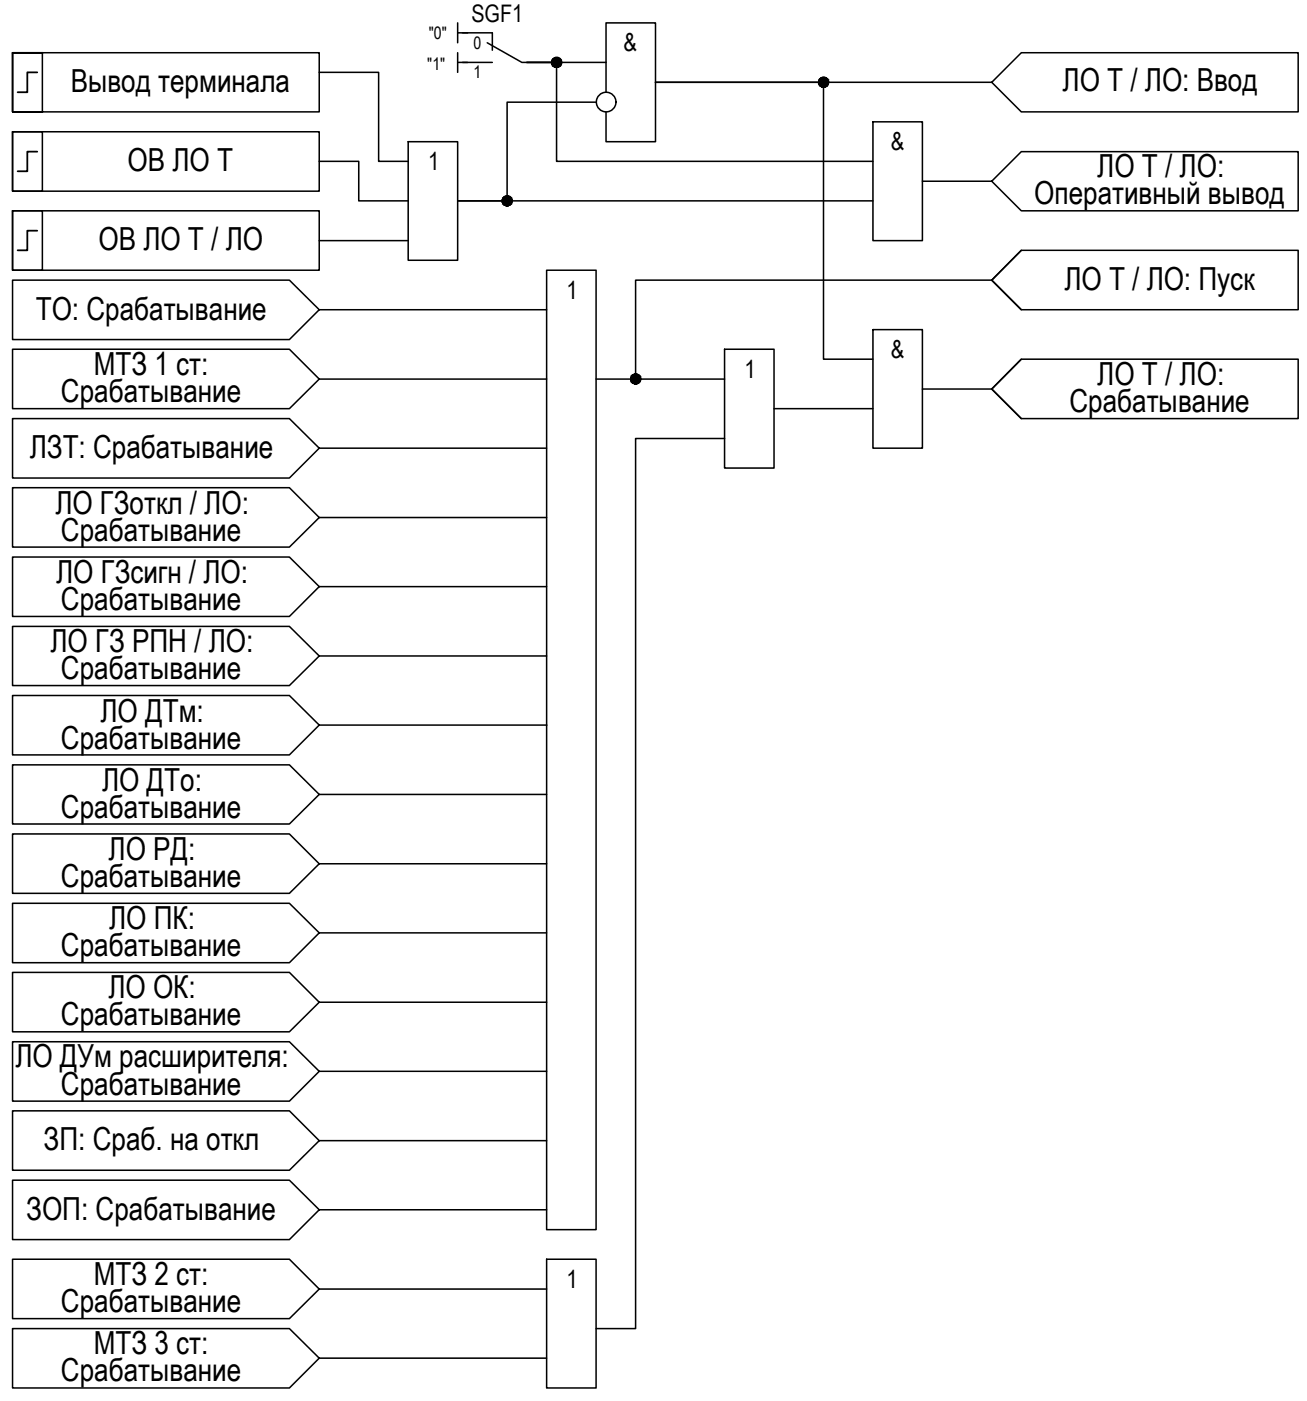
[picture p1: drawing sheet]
<svg xmlns="http://www.w3.org/2000/svg" width="217mm" height="233mm" viewBox="0 0 217 233" stroke-linecap="round" stroke-linejoin="round" font-family="sans-serif">
<!-- layer: 0 -->
<g fill="none" stroke="#000" stroke-width=".25">
<path d="M2.1 8.8v9.8h4.9v-9.8h-4.9h50.9v9.8h-50.9zM53 12h9.9v14.8h4.9M76 3.8v3.3M76 8.8v3.2M76 5.5h1.6M76 10.4h1.6M99 17h-14.8v16.3h-8.2h69M100.6 10.4h-13.1h4.9v16.4h52.6M100.6 15.3v-11.5h8.2v19.7h-8.2v-4.9M164.7 13.7l4.9-4.9h46v9.8h-46zM164.7 13.7h-55.9h27.9v45.9h8.3M2.1 35h4.9v9.9h-4.9z"/>
<path d="M2.1 35h50.9v9.9h-50.9zM2.1 21.9h50.9v9.8h-50.9zM2.1 21.9h4.9v9.8h-4.9zM53 26.8h6.6v6.5h8.2M53 40h14.8M67.8 23.5h8.2v19.7h-8.2zM145 20.2h8.2v19.8h-8.2zM153.2 30.1h11.5l4.9-4.9h46v9.8h-46l-4.9-4.9M2.1 46.5h46l4.9 4.9-4.9 5h-46zM2.1 58h46l4.9 4.9-4.9 5h-46zM53 51.4h37.8M90.8 44.9h8.2v159.3h-8.2z"/>
<path d="M120.3 58h8.2v19.7h-8.2zM145 54.7h8.2v19.7h-8.2zM164.7 46.5l4.9-4.9h46v9.8h-46l-4.9-4.9h-59.2v16.4M169.6 59.6l-4.9 5 4.9 4.9M169.6 59.6h46v9.9h-46l-4.9-4.9zM169.6 41.6l-4.9 4.9 4.9 4.9M53 74.4l-4.9 5h-46v-9.9h46l4.9 4.9h37.8M53 62.9h37.8M99 62.9h21.3M120.3 72.8h-14.8v147.8h-6.5M128.5 67.9h16.5M153.2 64.6h11.5"/>
<path d="M2.1 81h46l4.9 4.9-4.9 4.9h-46zM2.1 92.5h46l4.9 4.9-4.9 5h-46zM53 85.9h37.8M53 97.4h37.8M2.1 104h46l4.9 4.9-4.9 4.9h-46zM2.1 115.5h46l4.9 4.9-4.9 4.9h-46zM53 108.9h37.8M2.1 127h46l4.9 4.9-4.9 4.9h-46zM2.1 138.5h46l4.9 4.9-4.9 4.9h-46zM53 120.4h37.8M53 131.9h37.8M2.1 150h46l4.9 4.9-4.9 4.9h-46z"/>
<path d="M53 143.4h37.8M53 154.9h37.8M2.1 161.5h46l4.9 4.9-4.9 4.9h-46zM2.1 173h46l4.9 4.9-4.9 4.9h-46zM53 166.4h37.8M53 177.9h37.8M2.1 184.4h46l4.9 5-4.9 4.9h-46zM53 189.4h37.8M2.1 209.1h46l4.9 4.9-4.9 4.9h-46zM53 200.9l-4.9 4.9h-46v-9.8h46l4.9 4.9h37.8M53 214h37.8M90.8 209.1h8.2v21.4h-8.2z"/>
<path d="M2.1 220.6h46l4.9 4.9-4.9 5h-46zM53 225.5h37.8"/>
<circle cx="92.4" cy="10.3" r=".83"/>
<circle cx="100.7" cy="16.9" r="1.63"/>
<circle cx="136.8" cy="13.6" r=".83"/>
<circle cx="84.2" cy="33.3" r=".83"/>
<circle cx="105.6" cy="62.9" r=".83"/>
</g>
<path d="M76.8 5.5h5v2.8M76.8 10.4h5M80.9 7.1l5.8 3.3h4.9" fill="none" stroke="#000" stroke-width=".25"/>
<!-- layer: 0 -->
<g fill="#000" stroke="#000" stroke-width=".17">
<path d="M92.3 11.2h.3zM92.3 9.6h.2zM136.6 14.5h.4zM136.6 12.9h.2zM84 34.2h.4zM84.1 32.5h.2zM105.4 63.7h.4zM105.4 62.1h.2z"/>
<path d="M92.3 11.2h.2zM92.3 11.2h.2z"/>
<path d="M92.3 9.6h.3zM92.3 9.6h.3z"/>
<path d="M92.3 9.6h.4zM92.2 9.6h.5z"/>
<path d="M92.2 9.6h.6zM92.1 9.6h.7z"/>
<path d="M92.2 11.2h.5zM92.2 11.2h.4z"/>
<path d="M92.1 9.6l.7 .1zM92 9.7h.8z"/>
<path d="M92.1 11.1h.7zM92.1 11.1l.6 .1z"/>
<path d="M92 9.7h.9zM92 9.7h.9z"/>
<path d="M92 11.1h.8zM92 11.1h.8z"/>
<path d="M92 9.7l.9 .1zM91.9 9.8h1z"/>
<path d="M92 11h.9zM92 11l.8 .1z"/>
<path d="M91.9 9.8h1.1zM91.9 9.8h1.1z"/>
<path d="M91.9 11h1zM91.9 11h1z"/>
<path d="M91.8 9.8l1.3 .1zM91.8 9.8l1.3 .1z"/>
<path d="M91.8 11h1.2zM91.8 11h1.1z"/>
<path d="M91.8 9.9h1.3zM91.8 9.9h1.3h-1.4z"/>
<path d="M91.8 10.9l1.2 .1 .1-.1zM91.8 10.9l1.2 .1z"/>
<path d="M91.7 9.9l1.4 .1zM91.7 9.9l1.4 .1z"/>
<path d="M91.7 10.8h1.4zM91.7 10.8l1.4 .1z"/>
<path d="M91.7 10l1.5 .1zM91.7 10l1.5 .1h-1.5z"/>
<path d="M91.7 10.7l1.4 .1v-.1zM91.7 10.7l1.4 .1z"/>
<path d="M91.7 10.1l1.5 .1v-.1zM91.7 10.1l1.5 .1h-1.6z"/>
<path d="M91.6 10.2h1.6zM91.6 10.2h1.6h-1.6z"/>
<path d="M91.6 10.6l1.6 .1v-.1zM91.6 10.6l1.6 .1z"/>
<path d="M91.7 10.7h1.5zM91.7 10.7h1.4z"/>
<path d="M91.6 10.2l1.6 .1v-.1zM91.6 10.2l1.6 .1h-1.6z"/>
<path d="M91.6 10.3l1.6 .1zM91.6 10.3l1.6 .1z"/>
<path d="M91.6 10.4h1.6zM91.6 10.4h1.6h-1.6z"/>
<path d="M91.6 10.4l1.6 .1v-.1zM91.6 10.4l1.6 .1h-1.6z"/>
<path d="M91.6 10.5l1.6 .1v-.1zM91.6 10.5l1.6 .1h-1.6z"/>
<path d="M136.6 14.5h.2zM136.6 14.5h.2z"/>
<path d="M136.6 12.9h.4zM136.6 12.9h.4z"/>
<path d="M136.6 12.9h.4zM136.5 12.9h.5z"/>
<path d="M136.5 12.9h.6zM136.4 12.9h.7z"/>
<path d="M136.5 14.4h.5zM136.5 14.4l.5 .1z"/>
<path d="M136.4 12.9h.8zM136.4 12.9h.8z"/>
<path d="M136.4 14.4h.7zM136.4 14.4h.6z"/>
<path d="M136.4 12.9l.9 .1zM136.3 13h1z"/>
<path d="M136.4 14.4h.8zM136.4 14.4h.7z"/>
<path d="M136.3 13h1zM136.3 13h1z"/>
<path d="M136.3 14.3h1zM136.3 14.3l.9 .1z"/>
<path d="M136.2 13l1.1 .1zM136.2 13l1.1 .1h-1.1z"/>
<path d="M136.2 14.3h1.1zM136.2 14.3h1.1z"/>
<path d="M136.2 13.1l1.2 .1zM136.2 13.1l1.2 .1z"/>
<path d="M136.2 14.2l1.1 .1v-.1zM136.2 14.2l1.1 .1z"/>
<path d="M136.1 13.2h1.4zM136.1 13.2h1.4z"/>
<path d="M136.1 14.2h1.3zM136.1 14.2h1.2z"/>
<path d="M136.1 13.2l1.4 .1v-.1zM136.1 13.2l1.4 .1h-1.5z"/>
<path d="M136 13.3l1.5 .1zM136 13.3l1.5 .1h-1.5z"/>
<path d="M136 14l1.5 .1zM136 14l1.5 .1z"/>
<path d="M136.1 14.1l1.3 .1 .1-.1zM136.1 14.1l1.3 .1z"/>
<path d="M136 13.4h1.6zM136 13.4h1.6z"/>
<path d="M136 14h1.5zM136 14h1.5z"/>
<path d="M136 13.4l1.6 .1v-.1zM136 13.4l1.6 .1h-1.7z"/>
<path d="M135.9 13.5l1.7 .1v-.1zM135.9 13.5l1.7 .1h-1.7z"/>
<path d="M135.9 13.6l1.7 .1zM135.9 13.6l1.7 .1h-1.7z"/>
<path d="M135.9 13.7l1.7 .1v-.1zM135.9 13.7l1.7 .1h-1.7z"/>
<path d="M135.9 13.8l1.7 .1zM135.9 13.8l1.7 .1z"/>
<path d="M136 13.9l1.5 .1 .1-.1zM136 13.9l1.5 .1h-1.5z"/>
<path d="M135.9 13.7h1.7zM135.9 13.7h1.7h-1.7z"/>
<path d="M84 34.2h.3zM84.1 34.2h.2z"/>
<path d="M84.1 32.5l.3 .1zM84.1 32.5l.3 .1z"/>
<path d="M84 32.6h.5zM84 32.6h.5z"/>
<path d="M84 32.6h.5zM83.9 32.6h.6z"/>
<path d="M84 34.2h.5zM84 34.2h.4z"/>
<path d="M83.9 32.6l.7 .1zM83.8 32.7h.8z"/>
<path d="M83.9 34.1h.6zM83.9 34.1l.6 .1z"/>
<path d="M83.8 32.7h.9zM83.8 32.7h.9z"/>
<path d="M83.8 34.1h.8zM83.8 34.1h.7z"/>
<path d="M83.7 32.7l1 .1zM83.7 32.8h1z"/>
<path d="M83.7 34h1zM83.7 34l.9 .1z"/>
<path d="M83.7 32.8h1.1zM83.7 32.8h1.1z"/>
<path d="M83.7 34h1zM83.7 34h1z"/>
<path d="M83.6 32.8h1.2zM83.6 32.8h1.2z"/>
<path d="M83.6 33.9h1.2zM83.6 33.9l1.1 .1z"/>
<path d="M83.6 32.8l1.3 .1zM83.6 32.8l1.3 .1h-1.4z"/>
<path d="M83.6 33.9h1.2zM83.6 33.9h1.2z"/>
<path d="M83.5 32.9l1.4 .1zM83.5 32.9l1.4 .1h-1.4z"/>
<path d="M83.5 33.8h1.4zM83.5 33.8l1.3 .1z"/>
<path d="M83.5 33l1.5 .1zM83.5 33l1.5 .1z"/>
<path d="M83.5 33.7l1.4 .1v-.1zM83.5 33.7l1.4 .1z"/>
<path d="M83.4 33.1h1.6zM83.4 33.1h1.6h-1.6z"/>
<path d="M83.4 33.1l1.6 .1zM83.4 33.1l1.6 .1h-1.6z"/>
<path d="M83.4 33.6l1.6 .1v-.1zM83.4 33.6l1.6 .1z"/>
<path d="M83.4 33.7h1.6zM83.4 33.7h1.5z"/>
<path d="M83.4 33.2l1.6 .1v-.1zM83.4 33.2l1.6 .1h-1.6z"/>
<path d="M83.4 33.3h1.6zM83.4 33.3h1.6z"/>
<path d="M83.4 33.3l1.6 .1v-.1zM83.4 33.3l1.6 .1h-1.6z"/>
<path d="M83.4 33.4l1.6 .1v-.1zM83.4 33.4l1.6 .1h-1.6z"/>
<path d="M83.4 33.5l1.6 .1v-.1zM83.4 33.5l1.6 .1h-1.6z"/>
<path d="M105.4 63.7h.2zM105.4 63.7h.2z"/>
<path d="M105.4 62.1h.4zM105.4 62.1h.4z"/>
<path d="M105.4 62.1h.4zM105.3 62.1h.5z"/>
<path d="M105.3 62.1l.6 .1zM105.2 62.2h.7z"/>
<path d="M105.3 63.7h.5zM105.3 63.7h.5z"/>
<path d="M105.2 62.2h.8zM105.2 62.2h.8z"/>
<path d="M105.2 63.7h.7zM105.2 63.7h.6z"/>
<path d="M105.2 62.2l.8 .1zM105.1 62.3h.9z"/>
<path d="M105.2 63.7h.8zM105.2 63.7h.7z"/>
<path d="M105.1 62.3h1zM105.1 62.3h1z"/>
<path d="M105.1 63.6h.9zM105.1 63.6l.9 .1z"/>
<path d="M105 62.3h1.1zM105 62.3h1.1z"/>
<path d="M105 63.5l1 .1 .1-.1zM105 63.5l1 .1z"/>
<path d="M105 62.3l1.2 .1zM105 62.3l1.2 .1h-1.3z"/>
<path d="M105 63.5h1.1zM105 63.5h1.1z"/>
<path d="M104.9 62.4l1.4 .1zM104.9 62.4l1.4 .1z"/>
<path d="M104.9 63.4h1.3zM104.9 63.4l1.2 .1z"/>
<path d="M104.9 62.5l1.4 .1v-.1zM104.9 62.5l1.4 .1h-1.5z"/>
<path d="M104.8 62.6h1.5zM104.8 62.6h1.5h-1.5z"/>
<path d="M104.8 63.3l1.5 .1zM104.8 63.3l1.5 .1z"/>
<path d="M104.9 63.4h1.3h.1zM104.9 63.4h1.3z"/>
<path d="M104.8 62.6l1.6 .1zM104.8 62.6l1.6 .1z"/>
<path d="M104.8 63.2l1.5 .1v-.1zM104.8 63.2l1.5 .1z"/>
<path d="M104.8 62.7l1.6 .1v-.1zM104.8 62.7l1.6 .1h-1.7z"/>
<path d="M104.7 62.8l1.7 .1v-.1zM104.7 62.8l1.7 .1h-1.7z"/>
<path d="M104.7 62.9h1.7zM104.7 62.9h1.7h-1.7z"/>
<path d="M104.7 63l1.7 .1zM104.7 63l1.7 .1z"/>
<path d="M104.7 63.1l1.7 .1v-.1zM104.7 63.1l1.7 .1z"/>
<path d="M104.8 63.2h1.5h.1zM104.8 63.2h1.5h-1.5z"/>
<path d="M104.7 62.9l1.7 .1v-.1zM104.7 62.9l1.7 .1h-1.7z"/>
</g>
<path d="M6.2 12h-1.7v3.3h-1.6M6.2 38.3h-1.7v3.3h-1.6M6.2 25.2h-1.7v3.2h-1.6" fill="none" stroke="#000" stroke-width=".3"/>
<g font-size="5.3">
<text x="11.7" y="15.2">Вывод терминала</text>
<text x="176.5" y="15.2">ЛО Т / ЛО: Ввод</text>
<text x="21.2" y="28.4">ОВ ЛО Т</text>
<text x="182.2" y="29.5">ЛО Т / ЛО:</text>
<text x="171.8" y="33.9">Оперативный вывод</text>
<text x="16.4" y="41.6">ОВ ЛО Т / ЛО</text>
<text x="5.9" y="53.1">ТО: Срабатывание</text>
<text x="176.8" y="48.1">ЛО Т / ЛО: Пуск</text>
<text x="15.6" y="62.3">МТЗ 1 ст:</text>
<text x="182.2" y="64">ЛО Т / ЛО:</text>
<text x="10.1" y="66.8">Срабатывание</text>
<text x="177.6" y="68.4">Срабатывание</text>
<text x="5" y="76.1">ЛЗТ: Срабатывание</text>
<text x="9.2" y="85.3">ЛО ГЗоткл / ЛО:</text>
<text x="10.1" y="89.8">Срабатывание</text>
<text x="9.3" y="96.8">ЛО ГЗсигн / ЛО:</text>
<text x="10.1" y="101.3">Срабатывание</text>
<text x="8.4" y="108.3">ЛО ГЗ РПН / ЛО:</text>
<text x="10.1" y="112.8">Срабатывание</text>
<text x="16.7" y="119.8">ЛО ДТм:</text>
<text x="10.1" y="124.3">Срабатывание</text>
<text x="16.9" y="131.3">ЛО ДТо:</text>
<text x="10.1" y="135.8">Срабатывание</text>
<text x="18" y="142.8">ЛО РД:</text>
<text x="10.1" y="147.3">Срабатывание</text>
<text x="18.1" y="154.3">ЛО ПК:</text>
<text x="10.1" y="158.7">Срабатывание</text>
<text x="18" y="165.8">ЛО ОК:</text>
<text x="10.1" y="170.3">Срабатывание</text>
<text x="2.5" y="177.2">ЛО ДУм расширителя:</text>
<text x="10.1" y="181.7">Срабатывание</text>
<text x="7.2" y="191">ЗП: Сраб. на откл</text>
<text x="4.4" y="202.5">ЗОП: Срабатывание</text>
<text x="15.6" y="213.4">МТЗ 2 ст:</text>
<text x="10.1" y="217.9">Срабатывание</text>
<text x="15.6" y="224.9">МТЗ 3 ст:</text>
<text x="10.1" y="229.4">Срабатывание</text>
</g>
<g font-size="4.1">
<text x="103.6" y="8.5">&amp;</text>
<text x="71.1" y="28.3">1</text>
<text x="147.9" y="25">&amp;</text>
<text x="94.1" y="49.6">1</text>
<text x="147.9" y="59.5">&amp;</text>
<text x="123.6" y="62.8">1</text>
<text x="94.1" y="213.9">1</text>
</g>
<text font-size="4" x="78.3" y="3.6">SGF1</text>
<g font-size="2.9">
<text x="71" y="11.6">&quot;1&quot;</text>
<text x="71.2" y="6.5">&quot;0&quot;</text>
<text x="78.6" y="8.1">0</text>
<text x="78.6" y="13">1</text>
</g>
</svg>
